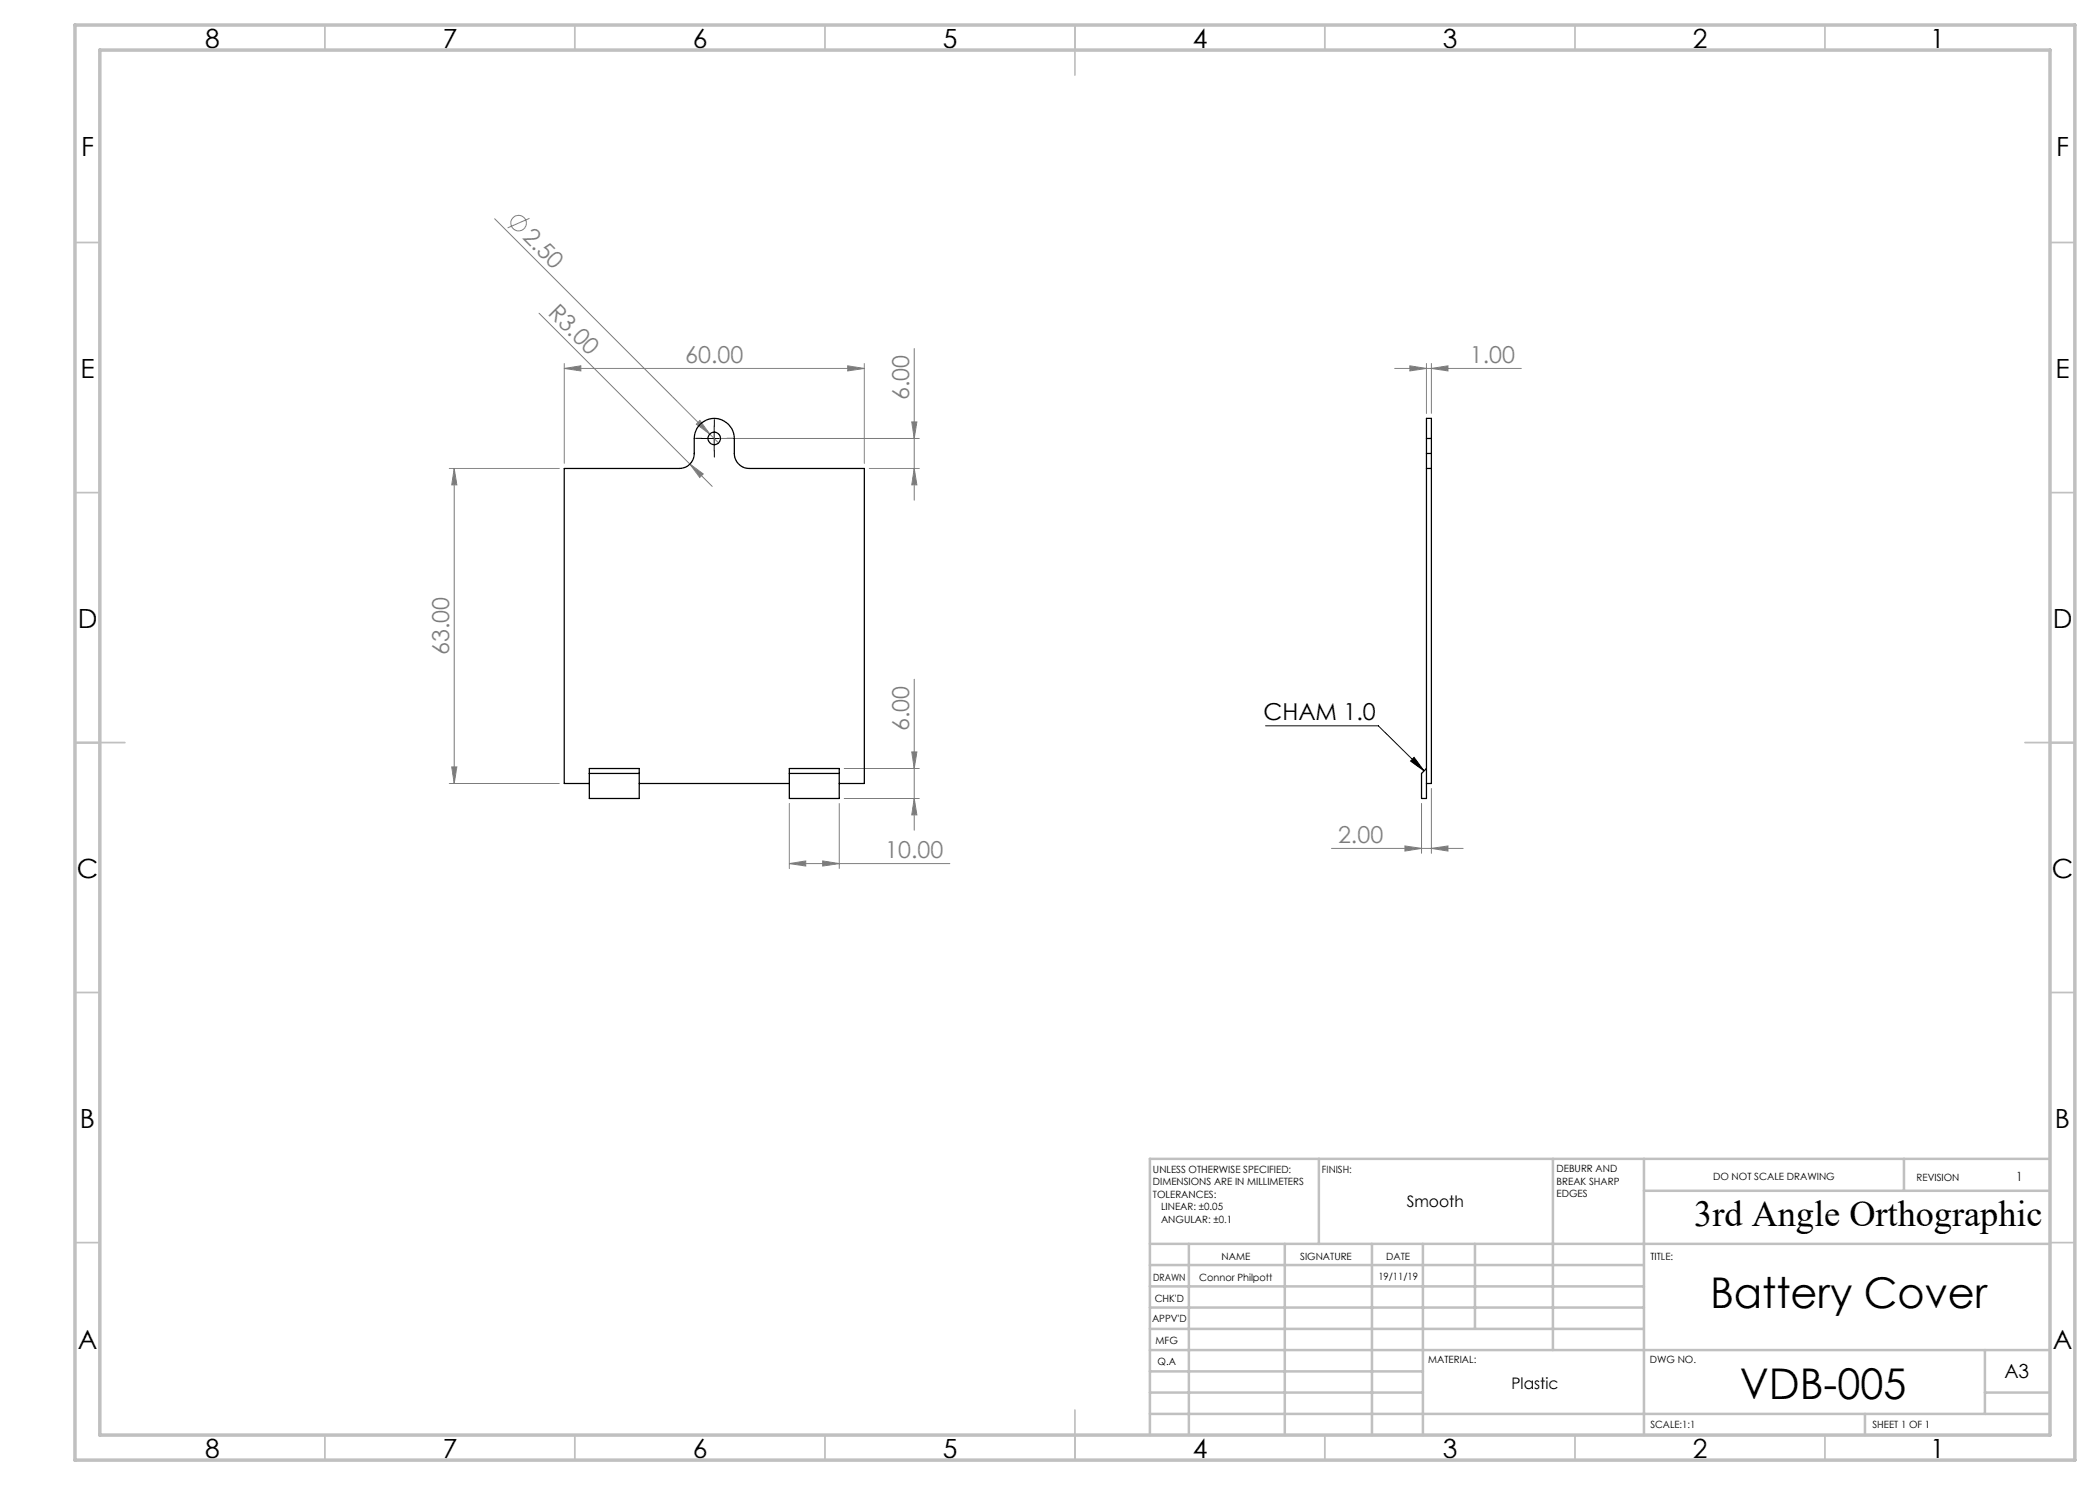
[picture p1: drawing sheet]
<svg xmlns="http://www.w3.org/2000/svg" width="420mm" height="297mm" viewBox="0 0 420 297" stroke-linecap="round" stroke-linejoin="round" font-family="sans-serif">
<g fill="none" stroke="#808080" stroke-width=".2">
<path d="M98.9 43.7l43.1 43.1M105.9 43.7l-4.4 1.9M107.8 62.6l30.2 30.2M112.9 73.7l3.3-.5v1zM112.9 73.7h60M112.9 72.7v20M169.5 73.2l3.4 .5-3.4 .5zM172.9 72.7v20M182.8 69.7v30.3M278.9 73.7h25.4M282 73.2l3.3 .5-3.3 .5zM285.3 72.7v10"/>
<path d="M286.3 73.7l3.3-.5v1zM286.3 72.7v10M89.9 93.7h22M90.8 93.7l.6 3.3h-1.1zM90.8 93.7v63M138 92.8l2.7 2-.8 .7zM138 92.8l4.5 4.5M140 84.1l2 2.7-2.7-2zM142 86.8l1.7 1.8M143.9 87.7h40M173.8 93.7h10.1M182.4 84.4h1l-.6 3.3z"/>
<path d="M182.8 93.7l.6 3.3h-1zM182.8 135.9v30.1M89.9 156.7h22M90.3 153.4h1.1l-.6 3.3zM168.8 153.7h15.1M168.8 159.7h15.1M182.4 150.4h1l-.6 3.3zM182.8 159.7l.6 3.3h-1zM286.3 157.7v13M157.9 172.7l3.2-.5v1zM157.9 160.7v13M157.9 172.7h32.1"/>
<path d="M164.5 172.2l3.4 .5-3.4 .5zM167.9 160.7v13M266.3 169.7h26.3M281 169.2l3.3 .5-3.3 .5zM284.3 160.7v10M286.3 169.7l3.3-.5v1z"/>
<circle cx="103.7" cy="44.6" r="1.55"/>
</g>
<path d="M140.3 87.7h5M142.8 85.2v5M253.1 145.2h22.6l9.1 9M282.8 151.5l2 2.7-2.7-2z" fill="none" stroke="#000" stroke-width=".2"/>
<path d="M140.4 87.7h-1.3M142.9 85.2v-1.3M142.9 90.2v1.2M145.4 87.7h1.2" fill="none" stroke="#000" stroke-width=".2" stroke-dasharray="15.2 1.3 1.3 1.3"/>
<g fill="none" stroke="#c0c0c0" stroke-width=".35">
<path d="M65 5v5M115 5v5M165 5v5M215 5v10M265 5v5M315 5v5M365 5v5M15 48.5h5M410 48.5h5M15 98.5h5M410 98.5h5M15 148.5h10"/>
<path d="M405 148.5h10M15 198.5h5M410 198.5h5M15 248.5h5M410 248.5h5M65 287v5M115 287v5M165 287v5M215 282v10M265 287v5M315 287v5M365 287v5"/>
</g>
<g fill="none" stroke="#c0c0c0" stroke-width=".5">
<path d="M263.8 231.8v17M310.6 231.8v38.2M328.8 231.8v55.2M328.8 238.2h81.2M380.8 231.8v6.4M410 231.8h-180v55.2M230 248.8h180M230 257.3h98.8M230 253h98.8M237.8 248.8v38.2M257 248.8v38.2M274.4 248.8v38.2"/>
<path d="M284.6 248.8v38.2M295 248.8v17M230 265.8h98.8M230 261.5h98.8M230 278.5h54.6M230 274.3h54.6M230 270h180M397 278.5h13M397 270v12.8M230 282.8h180M373 282.8v4.2"/>
</g>
<path d="M15 5h400v287h-400zM20 10h390v277h-390z" fill="none" stroke="#c0c0c0" stroke-width=".7"/>
<path d="M282.8 151.5l2 2.7-2.7-2z" fill="#000"/>
<g fill="#808080">
<path d="M140 84.1l-.7 .7 2.7 2zM138 92.8l1.9 2.7 .8-.7z"/>
<path d="M286.3 73.7l3.3-.5v1zM282 73.2l3.3 .5-3.3 .5z"/>
<path d="M112.9 73.7l3.3-.5v1zM169.5 73.2l3.4 .5-3.4 .5zM157.9 172.7l3.2-.5v1zM164.5 172.2l3.4 .5-3.4 .5z"/>
<path d="M182.8 93.7l.6 3.3h-1zM182.4 84.4h1l-.6 3.3z"/>
<path d="M90.8 93.7l.6 3.3h-1.1zM90.3 153.4h1.1l-.6 3.3zM182.4 150.4h1l-.6 3.3zM182.8 159.7l.6 3.3h-1z"/>
<path d="M281 169.2l3.3 .5-3.3 .5zM286.3 169.7l3.3-.5v1z"/>
</g>
<g fill="none" stroke="#000" stroke-width=".25">
<path d="M285.3 90.7v3M285.3 87.7v-4h1v4M285.3 93.7v66h-1v-5l1-1M285.3 93.7h1M285.3 87.7v3M285.3 90.7h1M285.3 87.7h1M286.3 90.7v3M286.3 93.7v63h-1M286.3 87.7v3M117.9 156.7h-5v-63h23a3 3 0 0 0 3-3v-3a4 4 0 0 1 4-4 4 4 0 0 1 4 4v3a3 3 0 0 0 3 3h23v63h-5M117.9 154.7h9.9"/>
<path d="M117.9 153.7h9.9v6h-9.9zM127.8 156.7h30.1M157.9 154.7h10M157.9 153.7h10v6h-10z"/>
<circle cx="142.9" cy="87.7" r="1.24"/>
</g>
<g font-size="8.5">
<text x="342" y="261.5">Battery Cover</text>
<text x="348" y="279.7">VDB-005</text>
</g>
<text font-size="7.3" x="338.9" y="245.1">3rd Angle Orthographic</text>
<g font-size="5.3">
<text x="41" y="9.5">8</text>
<text x="88.5" y="9.5">7</text>
<text x="138.5" y="9.5">6</text>
<text x="188.5" y="9.5">5</text>
<text x="238.5" y="9.5">4</text>
<text x="288.5" y="9.5">3</text>
<text x="338.5" y="9.5">2</text>
<text x="386" y="9.5">1</text>
<text x="16.2" y="31.3">F</text>
<text x="411.2" y="31.3">F</text>
<text x="16.1" y="75.5">E</text>
<text x="411.1" y="75.5">E</text>
<text x="15.5" y="125.5">D</text>
<text x="410.5" y="125.5">D</text>
<text x="15.4" y="175.5">C</text>
<text x="410.4" y="175.5">C</text>
<text x="16" y="225.5">B</text>
<text x="411" y="225.5">B</text>
<text x="15.5" y="269.8">A</text>
<text x="410.5" y="269.8">A</text>
<text x="41" y="291.5">8</text>
<text x="88.5" y="291.5">7</text>
<text x="138.5" y="291.5">6</text>
<text x="188.5" y="291.5">5</text>
<text x="238.5" y="291.5">4</text>
<text x="288.5" y="291.5">3</text>
<text x="338.5" y="291.5">2</text>
<text x="386" y="291.5">1</text>
</g>
<g font-size="4.7" fill="#808080">
<text x="104.3" y="47.6" transform="rotate(45 104.3 47.6)">2.50</text>
<text x="109.5" y="62.8" transform="rotate(45 109.5 62.8)">R3.00</text>
<text x="137.1" y="72.7">60.00</text>
<text x="294" y="72.7">1.00</text>
<text x="181.9" y="80" transform="rotate(-90 181.9 80)">6.00</text>
<text x="89.9" y="131" transform="rotate(-90 89.9 131)">63.00</text>
<text x="181.9" y="146.2" transform="rotate(-90 181.9 146.2)">6.00</text>
<text x="177.1" y="171.7">10.00</text>
<text x="267.6" y="168.7">2.00</text>
</g>
<text font-size="4.7" x="252.7" y="144.1">CHAM 1.0</text>
<text font-size="3.9" x="400.9" y="275.5">A3</text>
<g font-size="3.2">
<text x="281.3" y="241.4">Smooth</text>
<text x="302.3" y="277.9">Plastic</text>
</g>
<text font-size="2.5" x="403.2" y="236.1">1</text>
<g font-size="2">
<text x="230.6" y="234.6">UNLESS OTHERWISE SPECIFIED:</text>
<text x="230.6" y="237.1">DIMENSIONS ARE IN MILLIMETERS</text>
<text x="230.6" y="239.6">TOLERANCES:</text>
<text x="264.4" y="234.6">FINISH:</text>
<text x="311.3" y="234.5">DEBURR AND</text>
<text x="311.3" y="237">BREAK SHARP</text>
<text x="311.3" y="239.5">EDGES</text>
<text x="342.6" y="236">DO NOT SCALE DRAWING</text>
<text x="383.3" y="236.2">REVISION</text>
<text x="232.2" y="244.6">ANGULAR: ±0.1</text>
<text x="232.2" y="242.1">LINEAR: ±0.05</text>
<text x="244.3" y="252">NAME</text>
<text x="260" y="251.9">SIGNATURE</text>
<text x="277.2" y="251.9">DATE</text>
<text x="330.1" y="251.9">TITLE:</text>
<text x="230.6" y="256.1">DRAWN</text>
<text x="239.8" y="256.1">Connor Philpott</text>
<text x="275.7" y="255.9">19/11/19</text>
<text x="230.9" y="260.3">CHK'D</text>
<text x="230.4" y="264.4">APPV'D</text>
<text x="231.1" y="268.8">MFG</text>
<text x="231.5" y="273">Q.A</text>
<text x="285.6" y="272.5">MATERIAL:</text>
<text x="330" y="272.5">DWG NO.</text>
<text x="330.1" y="285.6">SCALE:1:1</text>
<text x="374.5" y="285.6">SHEET 1 OF 1</text>
</g>
</svg>
